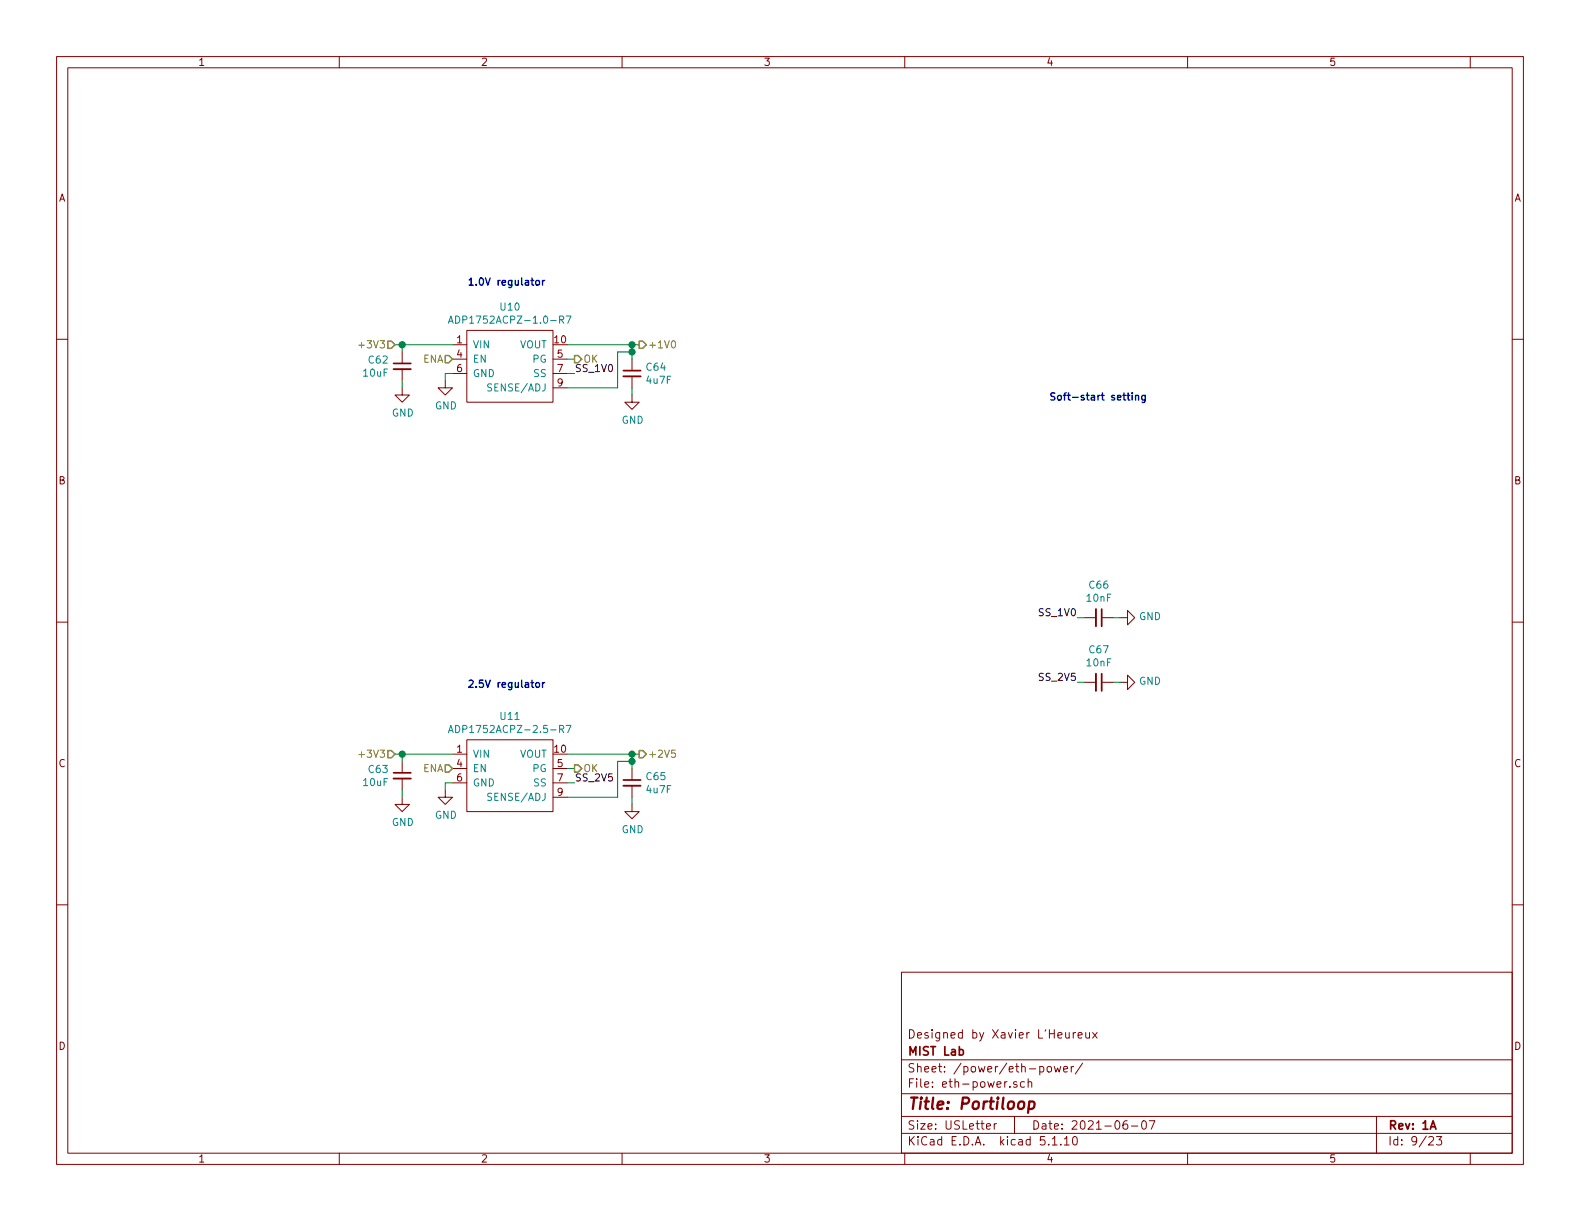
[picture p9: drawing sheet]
<svg xmlns="http://www.w3.org/2000/svg" width="279mm" height="216mm" viewBox="0 0 279 216" stroke-linecap="round" stroke-linejoin="round" font-family="sans-serif">
<g fill="none" stroke="#840000" stroke-width=".18">
<path d="M10 10h259.4v195.9h-259.4zM12 12h255.4v191.9h-255.4zM60 10v2M110 10v2M160 10v2M210 10v2M260 10v2M10 60h2M82.5 58.4h15.3v12.7h-15.3zM267.4 60h2M71.1 68.6v1.3h1.3l-1.3 1.2-1.3-1.2h1.3M71.1 62.2v2.1"/>
<path d="M71.1 65.3v2M78.7 67.3v1.3h1.3l-1.3 1.3-1.2-1.3h1.2M80 61h2.5M80 63.5h2.5M80 66h2.5M97.8 63.5h2.5M97.8 66h2.5M97.8 68.6h2.5M111.8 69.9v1.2h1.2l-1.2 1.3-1.3-1.3h1.3M111.8 63.5v2M111.8 66.5v2.1M10 110h2"/>
<path d="M191.8 109.2h2M194.8 109.2h2M198.1 109.2h1.3v-1.2l1.3 1.2-1.3 1.3v-1.3M267.4 110h2M71.1 134.6v2.1M71.1 137.7v2M78.7 139.7v1.3h1.3l-1.3 1.2-1.2-1.2h1.2M80 133.4h2.5M80 135.9h2.5M80 138.4h2.5M82.5 130.8h15.3v12.7h-15.3zM97.8 135.9h2.5"/>
<path d="M97.8 138.4h2.5M111.8 135.9v2M111.8 138.9v2.1M191.8 120.7h2M194.8 120.7h2M198.1 120.7h1.3v-1.3l1.3 1.3-1.3 1.2v-1.2M10 160h2M71.1 141v1.2h1.3l-1.3 1.3-1.3-1.3h1.3M97.8 141h2.5M111.8 142.2v1.3h1.2l-1.2 1.3-1.3-1.3h1.3M267.4 160h2M159.4 171.9h108v32h-108z"/>
<path d="M159.4 197.4h108M159.4 193.4h108M159.4 187.4h108M174.4 199.2l.8-.2-.1-.2-.4-.1-.3 .2 .1 .7h.6M175.8 198.7v1M176.2 198.7l-.3 .1-.1 .2M178.6 192.1v.2M179.4 197.4v3M179.8 191.3a.37 .37 0 0 0-.6 .2l.1 .2 .5 .1 .1 .2-.2 .3-.5-.1M181.2 191.3h-.5l-.3 .2 .1 .6 .2 .2 .5-.1M181.8 191.4l.1-.1a.37 .37 0 0 1 .5 .2v.8M181.8 190.8v1.5"/>
<path d="M183.9 188.6h.4l.3 .2-.1 .7h-.6M185.2 188.7l.2-.1 .5 .1v.7l-.3 .2-.4-.2zM186.4 188.6l.3 1 .3-.8 .3 .8 .3-1M188.1 189.1l.7-.2-.1-.3h-.4l-.2 .2 .1 .7h.5M189.4 188.6v1M189.8 182.6v1M189.9 188.6l-.5 .2M190.2 182.6l-.4 .3M190.7 183.1l.7-.2-.1-.2-.4-.1-.2 .2v.7h.6M191.4 188l-1.3 1.9M192 182.6v.8a.39 .39 0 0 0 .7 0M192.7 182.6v1"/>
<path d="M193.2 182.6l.8 1M194 182.6l-.8 1M199.3 198.2a.62 .62 0 0 0-.7 .6l.1 .7 .2 .2 .5-.2v-.5l-.1-.2h-.4l-.3 .2M200.1 199.1h1.1M202 198.3l.4-.1a.94 .94 0 0 1 0 1.5 .82 .82 0 0 1-.4-1.4zM203.2 198.2h1l-.6 1.5M243.4 197.4v6.5M60 203.9v2M110 203.9v2M159.4 200.4h108M160 203.9v2M186.1 201.4l.4-.4v1.5"/>
<path d="M186.1 202.5h.8M187.6 202.3v.2M188.2 201.4l.4-.4v1.5M188.2 202.5h.9M189.8 201.1l.3-.1a.94 .94 0 0 1 0 1.5l-.4-.3v-.7zM210 203.9v2M252.7 201.1l.2-.1h.3l.3 .4-.9 1.1h.9M254 201h.9l-.4 .5 .4 .2v.6l-.2 .2-.7-.2M260 203.9v2"/>
</g>
<path d="M69.6 64.3h3M110.2 65.5h3.1M194.8 107.7v3M194.8 119.1v3.1M69.6 136.7h3M110.2 137.9h3.1M169.6 185.6h.5l.3 .3-.2 .6h-.6M252.9 199.7l.5-1.5 .5 1.5" fill="none" stroke="#840000" stroke-width=".3"/>
<path d="M182 194.8h.8l.2 .3-.1 .6a.66 .66 0 0 1-1 .3M182 194.8l-.2 2" fill="none" stroke="#840000" stroke-width=".41"/>
<path d="M69.6 65.3h3M110.2 66.5h3.1M193.8 107.7v3M193.8 119.1v3.1M69.6 137.7h3M110.2 138.9h3.1" fill="none" stroke="#840000" stroke-width=".33"/>
<path d="M79.3 57.2l.4-1.3 .4 1.3M79.4 56.8h.6M100.1 55.9h.9l-.6 1.3M79.3 129.5l.4-1.2 .4 1.2M79.4 129.2h.6M100.1 128.3h.9l-.6 1.2" fill="none" stroke="#008484" stroke-width=".18"/>
<g fill="none" stroke="#008400" stroke-width=".18">
<path d="M69.8 61h10.2M71.1 61v1.2M71.1 67.3v1.3M80 66h-1.3v1.3M100.3 61h12.7M100.3 66h1.3M100.3 63.5h1.3M111.8 61v2.5M111.8 68.6v1.3M111.8 62.2h-2.6v6.4h-8.9M190.5 109.2h1.3M196.8 109.2h1.3"/>
<path d="M69.8 133.4h10.2M71.1 133.4v1.2M71.1 139.7v1.3M80 138.4h-1.3v1.3M100.3 133.4h12.7M100.3 138.4h1.3M100.3 135.9h1.3M111.8 133.4v2.5M111.8 134.6h-2.6v6.4h-8.9M190.5 120.7h1.3M196.8 120.7h1.3M111.8 141v1.2"/>
</g>
<path d="M68.6 60.3h.6l.6 .7-.6 .6h-.6zM78.7 62.9h.7l.6 .6-.6 .6h-.7zM101.6 62.9h.6l.7 .6-.7 .6h-.6zM113 60.3h.7l.6 .7-.6 .6h-.7zM68.6 132.7h.6l.6 .7-.6 .6h-.6zM78.7 135.3h.7l.6 .6-.6 .6h-.7zM101.6 135.3h.6l.7 .6-.7 .6h-.6zM113 132.7h.7l.6 .7-.6 .6h-.7z" fill="none" stroke="#848400" stroke-width=".25"/>
<path d="M63.4 61h1M118.8 60.4l.2-.2a.67 .67 0 0 1 .5 .7 .67 .67 0 0 1-.5 .6l-.3-.5zM63.4 133.4h1M119.4 132.6h-.6l-.1 .6 .2-.1 .5 .1v.6l-.2 .1-.5-.1" fill="none" stroke="#848400" stroke-width=".18"/>
<path d="M94.8 49.7l.2-.1 .4 .1v.5l-.1 .2h-.3l-.2-.1zM95.9 49.6v.8M96.3 49.6l-.4 .2M200.2 69.5v.1M200.2 69.9v.8M200.8 70l.2-.1 .3 .1v.7M200.8 69.9v.8M202.5 69.9v1l-.2 .3-.3-.1M202.5 70l-.4-.1-.2 .2 .1 .6h.5M94.8 120.8l.2-.1 .4 .1v.5l-.1 .2h-.3l-.2-.1zM95.9 120.7v.8M96.3 120.7l-.4 .2" fill="none" stroke="#0000c2" stroke-width=".25"/>
<g fill="#008400" stroke="#008400" stroke-width=".25">
<circle cx="111.8" cy="134.6" r=".51"/>
<circle cx="111.8" cy="62.2" r=".51"/>
<circle cx="71.1" cy="133.4" r=".51"/>
<circle cx="111.8" cy="61" r=".51"/>
<circle cx="111.8" cy="133.4" r=".51"/>
<circle cx="71.1" cy="61" r=".51"/>
</g>
<text font-size="2.8" fill="#840000" x="160.4" y="196.2">Title: Portiloop</text>
<g font-size="2.1" fill="#840000">
<text x="160.4" y="183.6">Designed by Xavier L'Heureux</text>
<text x="160.4" y="189.6">Sheet: /power/eth-power/</text>
<text x="160.4" y="186.6">MIST Lab</text>
<text x="160.4" y="192.3">File: eth-power.sch</text>
<text x="160.4" y="202.5">KiCad E.D.A. kicad 5.1.10</text>
<text x="160.4" y="199.7">Size: USLetter</text>
<text x="182.4" y="199.7">Date: 2021-06-07</text>
<text x="245.4" y="199.7">Rev: 1A</text>
<text x="245.4" y="202.5">Id: 9/23</text>
</g>
<g font-size="1.8" fill="#840000">
<text x="35" y="11.6">1</text>
<text x="85" y="11.6">2</text>
<text x="135" y="11.6">3</text>
<text x="185" y="11.6">4</text>
<text x="235" y="11.6">5</text>
<text x="10.4" y="35.6">A</text>
<text x="267.8" y="35.6">A</text>
<text x="80.8" y="60.7">1</text>
<text x="80.8" y="63.2">4</text>
<text x="80.8" y="65.8">6</text>
<text x="98.1" y="60.7">10</text>
<text x="98.6" y="63.2">5</text>
<text x="98.6" y="65.8">7</text>
<text x="98.6" y="68.3">9</text>
<text x="10.4" y="85.6">B</text>
<text x="267.8" y="85.6">B</text>
<text x="10.4" y="135.6">C</text>
<text x="80.8" y="133.1">1</text>
<text x="80.8" y="135.6">4</text>
<text x="98.1" y="133.1">10</text>
<text x="98.6" y="135.6">5</text>
<text x="267.8" y="135.6">C</text>
<text x="80.8" y="138.2">6</text>
<text x="98.6" y="138.2">7</text>
<text x="98.6" y="140.7">9</text>
<text x="10.4" y="185.6">D</text>
<text x="267.8" y="185.6">D</text>
<text x="35" y="205.5">1</text>
<text x="85" y="205.5">2</text>
<text x="135" y="205.5">3</text>
<text x="185" y="205.5">4</text>
<text x="235" y="205.5">5</text>
</g>
<g font-size="1.8" fill="#0000c2">
<text x="82.5" y="50.5">1.0V regulator</text>
<text x="185.4" y="70.8">Soft-start setting</text>
<text x="82.5" y="121.6">2.5V regulator</text>
</g>
<g font-size="1.8" fill="#008484">
<text x="81" y="57.2">ADP1752ACPZ-1.0-R7</text>
<text x="88.5" y="54.9">U10</text>
<text x="65.3" y="64.3">C62</text>
<text x="83.6" y="61.6">VIN</text>
<text x="83.6" y="64.1">EN</text>
<text x="91.9" y="61.6">VOUT</text>
<text x="94.2" y="64.1">PG</text>
<text x="114.4" y="65.6">C64</text>
<text x="64.3" y="66.6">10uF</text>
<text x="83.6" y="66.7">GND</text>
<text x="86.7" y="69.2">SENSE/ADJ</text>
<text x="94.4" y="66.7">SS</text>
<text x="114.4" y="67.9">4u7F</text>
<text x="69.3" y="73.7">GND</text>
<text x="76.9" y="72.4">GND</text>
<text x="109.9" y="74.9">GND</text>
<text x="192.3" y="106.4">10nF</text>
<text x="192.7" y="104.1">C66</text>
<text x="201.4" y="109.7">GND</text>
<text x="192.3" y="117.8">10nF</text>
<text x="192.7" y="115.5">C67</text>
<text x="201.4" y="121.1">GND</text>
<text x="81" y="129.6">ADP1752ACPZ-2.5-R7</text>
<text x="88.5" y="127.3">U11</text>
<text x="65.3" y="136.7">C63</text>
<text x="83.6" y="134">VIN</text>
<text x="83.6" y="136.5">EN</text>
<text x="91.9" y="134">VOUT</text>
<text x="94.2" y="136.5">PG</text>
<text x="114.4" y="137.9">C65</text>
<text x="64.3" y="139">10uF</text>
<text x="83.6" y="139.1">GND</text>
<text x="86.7" y="141.6">SENSE/ADJ</text>
<text x="94.4" y="139.1">SS</text>
<text x="114.4" y="140.3">4u7F</text>
<text x="69.3" y="146">GND</text>
<text x="76.9" y="144.8">GND</text>
<text x="109.9" y="147.3">GND</text>
</g>
<g font-size="1.8" fill="#848400">
<text x="64.1" y="61.6">+3V3</text>
<text x="74.8" y="64.1">ENA</text>
<text x="103.1" y="64.1">OK</text>
<text x="114.6" y="61.6">+1V0</text>
<text x="64.1" y="134">+3V3</text>
<text x="74.8" y="136.5">ENA</text>
<text x="103.1" y="136.5">OK</text>
<text x="114.6" y="134">+2V5</text>
</g>
<g font-size="1.8">
<text x="101.6" y="65.8">SS_1V0</text>
<text x="184" y="109">SS_1V0</text>
<text x="184" y="120.4">SS_2V5</text>
<text x="101.6" y="138.2">SS_2V5</text>
</g>
</svg>
